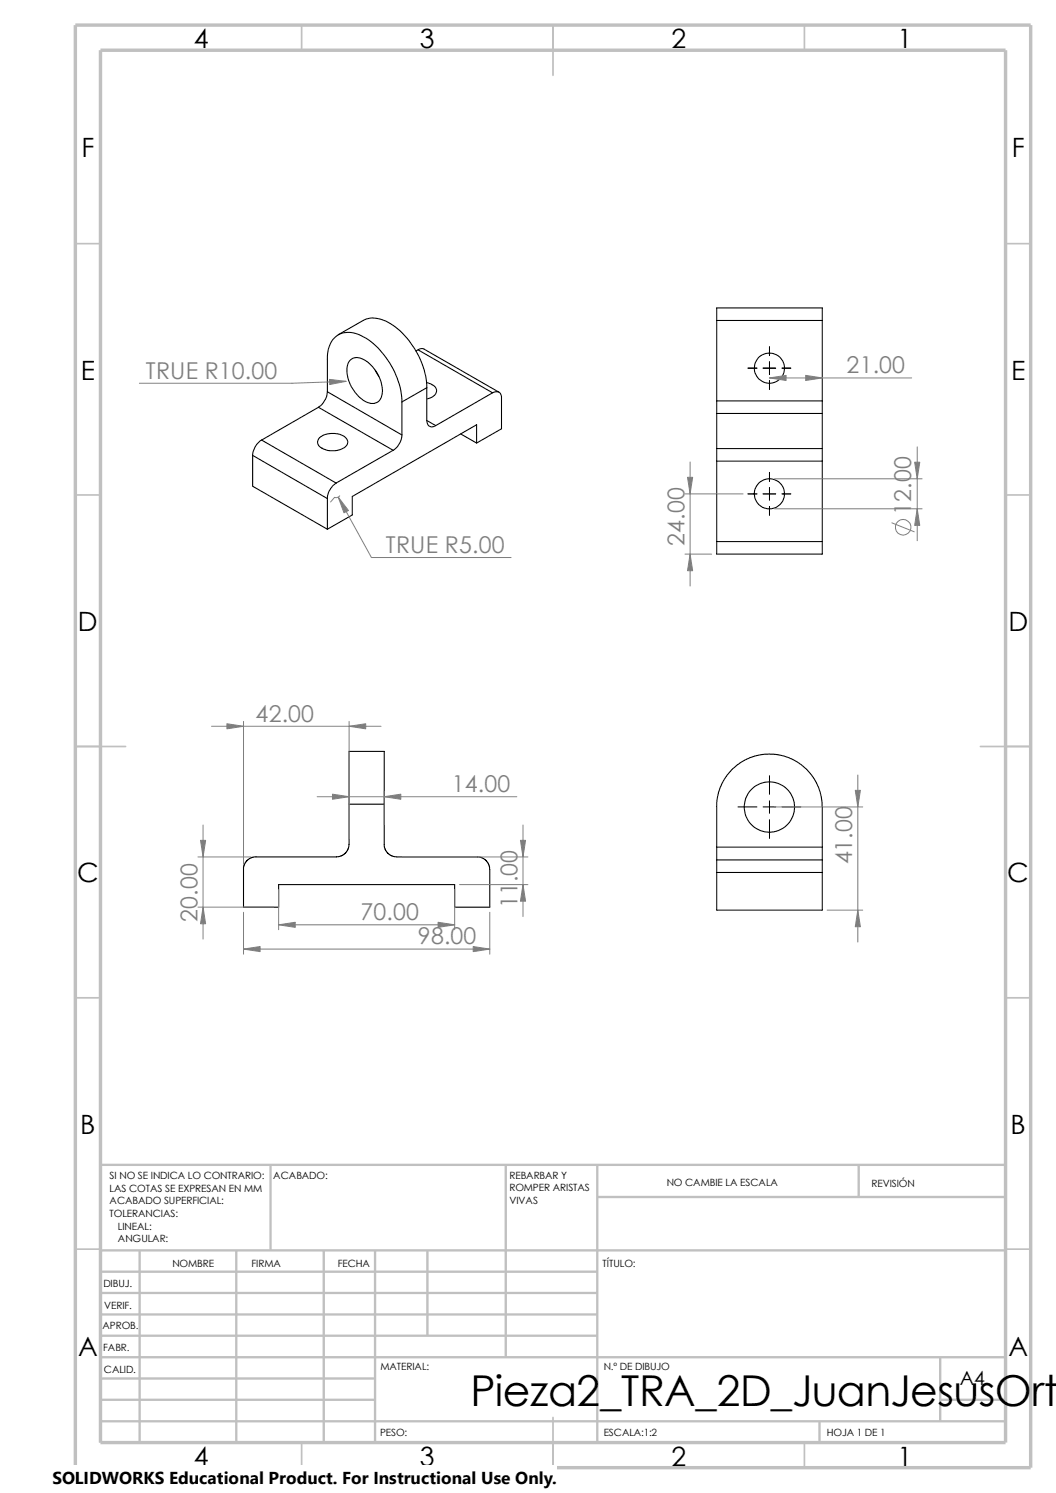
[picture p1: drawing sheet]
<svg xmlns="http://www.w3.org/2000/svg" width="210mm" height="297mm" viewBox="0 0 210 297" stroke-linecap="round" stroke-linejoin="round" font-family="sans-serif">
<g fill="none" stroke="#c0c0c0" stroke-width=".34">
<path d="M60 5v5M110 5v10M160 5v5M15 48.5h5M200 48.5h5M15 98.5h5M200 98.5h5M15 148.5h10M195 148.5h10M15 198.5h5M200 198.5h5M15 248.5h5"/>
<path d="M200 248.5h5M60 287v5M110 282v10M160 287v5"/>
</g>
<g fill="none" stroke="#c0c0c0" stroke-width=".47">
<path d="M53.8 231.7v17.1M100.6 231.7v38.3M118.8 238.1h81.2M118.8 231.7v55.3M170.8 231.7v6.4M200 231.7h-180v55.3M20 248.8h180M20 257.2h98.8M20 253h98.8M27.8 248.8v38.2M47 248.8v38.2M64.4 248.8v38.2"/>
<path d="M74.6 248.8v38.2M85 248.8v16.9M20 261.5h98.8M20 278.5h54.6M20 265.7h98.8M20 270h180M20 274.2h54.6M187 278.5h13M187 270v12.7M20 282.7h180M163 282.7v4.3"/>
</g>
<path d="M15 5h190v287h-190zM20 10h180v277h-180z" fill="none" stroke="#c0c0c0" stroke-width=".68" stroke-linecap="butt"/>
<g fill="none" stroke="#000" stroke-width=".21">
<path d="M65.1 77.9a4.3 4.3 0 0 1-1.8 3.1M65.1 77.9v-6.5a4.8 4.8 0 0 1 3.2-5.2 6.8 6.8 0 0 1 5.4 1.7 16.4 16.4 0 0 1 6.2 12.1M65.1 77.9l14.8 8.6M67.3 66.6l4.9-2.8a5.7 5.7 0 0 1 6 .9 16.6 16.6 0 0 1 6.7 12.4M69.7 71.6a2.63 2.63 0 0 1 3.5 .5 7.5 7.5 0 0 1 2.8 6.3 2.01 2.01 0 0 1-3.1 1.6 7.1 7.1 0 0 1-3.7-7.7zM74.6 73.7l.8 1.2M75 74.3h.1M79.9 80v6.5M83.1 69.6l.7-.3 .6 .2 14.8 8.5M83.1 69.6l14.9 8.5M83.1 69.6l-.4 .2M84.8 76.1a2.08 2.08 0 0 1 2 1.7 2.18 2.18 0 0 1-1.9 1.6"/>
<path d="M84.9 77.1v6.6M84.9 77.1l-5 2.9M98 78.1l-11.3 6.6M98 78.1a1.08 1.08 0 0 1 1.2-.1 1.08 1.08 0 0 1 .5 1.2v6.1l-4.9 2.8M142.5 63.8v16M142.5 79.8h21M142.5 63.8h21M142.5 79.8v2.5M163.5 79.8v2.5M163.5 63.8v-2.5h-21v2.5M163.5 63.8v16M50.2 90.6l14.9 8.6"/>
<path d="M50.2 90.6v6.1l14.9 8.6M52 87.5a3.8 3.8 0 0 0-1.8 3.1M52 87.5l14.8 8.6M63.3 81l14.9 8.6M63.3 81l-11.3 6.5M63.5 87.1a4.4 4.4 0 0 1 5.3 0 1.32 1.32 0 0 1 .2 1.4 1.32 1.32 0 0 1-1.1 .8 4 4 0 0 1-4.6-.8l-.1-.6zM65.1 99.2v6.1M66.8 96.1a4.1 4.1 0 0 0-1.7 3.1M78.2 89.6l-11.4 6.5M79.9 86.5a3.9 3.9 0 0 1-1.7 3.1M84.9 83.7l1.8 1M84.9 83.7a1.09 1.09 0 0 0 .5 1.1 1.09 1.09 0 0 0 1.3-.1"/>
<path d="M91.6 86.3l3.2 1.8M94.8 88.1v-3.6l-24.7 14.3v3.6l-5 2.9M142.5 82.3v6.9M142.5 91.7v16M142.5 91.7h21M142.5 89.2v2.5M142.5 82.3h21M142.5 89.2h21M163.5 89.2v2.5M163.5 82.3v6.9M163.5 91.7v16M142.5 107.7h21"/>
<path d="M163.5 107.7v2.5h-21v-2.5M69.4 160v-10.5h7v10.5M69.4 160v8.4l-.5 1.1-.7 .6-1.3 .4h-16M69.4 160h7M76.4 160v8.4l.3 .8 .5 .6 .8 .5 .9 .2h16.4l.8 .3 .8 .6 .5 1.1v8h-7v-4.5h-35v4.5h-7l.1-8.2 .7-1.2 .8-.5 .9-.2M142.5 160.5l.4-2.8 .8-2 1-1.6 .7-.9 2.1-1.6 2.7-1.2 1.9-.4 2.2 .1 2.6 .6 1.6 .9 1.9 1.5 1.6 1.9 .8 1.6 .4 1.1 .3 1.9v8.9M142.5 173.6v7.5h21v-7.5M142.5 160.5v8M142.5 173.6h21M142.5 171.1h21M142.5 168.5h21M142.5 171.1v2.5"/>
<path d="M142.5 168.5v2.6M163.5 171.1v2.5M163.5 168.5v2.6"/>
<circle cx="153" cy="73.2" r="3"/>
<circle cx="153" cy="98.2" r="2.99"/>
<circle cx="153" cy="160.5" r="5"/>
</g>
<g fill="none" stroke="#808080" stroke-width=".2">
<path d="M68.8 75.9l-10.7 .3h-30.4M153 75.2h28.3M67.3 98.9l6.6 12h27.7M67.6 98.6l-.4 .3h-.7l-.8 1M136.2 98.3h11.6M137.2 91.9v24.7M154 95.2h29.4M182.4 88.9v18.7M136.2 110.2h5.3M154 101.2h29.4M177.4 104l4.4 1.8M42.1 144.5h33.7"/>
<path d="M48.4 143.5v28.5M63.1 158.5h39.7M69.4 143.5v23.5M76.4 157.5v6.5M170.6 154.2v33.2M39.4 170.5h10.5M40.4 164.1v22.7M55.4 177v8M79.9 170.5h25.1M90.4 177v8M91.4 176h13.6M104 164.1v18.2"/>
<path d="M154 160.5h17.6M39.4 180.5h15M48.4 181.5v8.3M48.4 188.8h49M55.4 184h35M97.4 181.5v8.3M164.5 181.1h7.1"/>
<circle cx="179.6" cy="104.9" r="1.56"/>
</g>
<g fill="#808080" stroke="#808080" stroke-width=".2">
<path d="M65.5 75.5l3.3 .4-3.2 .6z"/>
<path d="M67.3 98.9l2 2.7-.9 .4z"/>
<path d="M40.4 180.5l.5 3.3h-1z"/>
<path d="M39.9 167.2h1l-.5 3.3z"/>
<path d="M45.1 144l3.3 .5-3.3 .5z"/>
<path d="M69.4 144.5l3.3-.5v1z"/>
<path d="M55.4 184l3.3-.5v1z"/>
<path d="M87.1 183.5l3.3 .5-3.3 .5z"/>
<path d="M48.4 188.8l3.3-.5v1z"/>
<path d="M94.1 188.3l3.3 .5-3.3 .5z"/>
<path d="M103.5 167.2h1l-.5 3.3z"/>
<path d="M104 176l.5 3.3h-1z"/>
<path d="M66.1 158l3.3 .5-3.3 .5z"/>
<path d="M76.4 158.5l3.3-.5v1z"/>
<path d="M182.4 101.2l.5 3.3h-1z"/>
<path d="M181.9 91.9h1l-.5 3.3z"/>
<path d="M137.2 110.2l.6 3.3h-1.1z"/>
<path d="M136.7 95h1.1l-.6 3.3z"/>
<path d="M153 75.2l3.3-.5v1z"/>
<path d="M160.2 74.7l3.3 .5-3.3 .5z"/>
<path d="M170.1 157.2h1l-.5 3.3z"/>
<path d="M170.6 181.1l.5 3.3h-1z"/>
</g>
<g fill="none" stroke="#000" stroke-width=".2">
<path d="M148.8 73.2h1.7M151.8 73.2h2.5M153 69v1.7M153 72v2.5M153 75.7v1.8M155.5 73.2h1.8M148.8 98.3h1.7M151.8 98.3h2.5M153 94v1.8M153 97v2.5M155.5 98.3h1.8M153 100.8v1.7"/>
<path d="M153 154.3v3.7M153 159.3v2.5M146.8 160.5h3.7M151.8 160.5h2.5M153 163.1v3.7M155.5 160.5h3.8"/>
</g>
<path d="M10.4 291.5h100.4v5.5h-100.4z" fill="#fff"/>
<text font-size="8.5" x="93.6" y="279.7">Pieza2_TRA_2D_JuanJesusOrti</text>
<g font-size="5.3">
<text x="38.5" y="9.6">4</text>
<text x="83.5" y="9.6">3</text>
<text x="133.5" y="9.6">2</text>
<text x="178.5" y="9.6">1</text>
<text x="16.2" y="31.3">F</text>
<text x="201.2" y="31.3">F</text>
<text x="16" y="75.6">E</text>
<text x="201.1" y="75.6">E</text>
<text x="15.5" y="125.6">D</text>
<text x="200.6" y="125.6">D</text>
<text x="15.3" y="175.6">C</text>
<text x="200.3" y="175.6">C</text>
<text x="16" y="225.6">B</text>
<text x="201" y="225.6">B</text>
<text x="15.5" y="269.8">A</text>
<text x="200.5" y="269.8">A</text>
<text x="38.5" y="291.6">4</text>
<text x="83.5" y="291.6">3</text>
<text x="133.5" y="291.6">2</text>
<text x="178.5" y="291.6">1</text>
</g>
<g font-size="4.6" fill="#808080">
<text x="29" y="75.3">TRUE R10.00</text>
<text x="168.4" y="74.3">21.00</text>
<text x="181.2" y="102.4" transform="rotate(-90 181.2 102.4)">12.00</text>
<text x="76.8" y="110">TRUE R5.00</text>
<text x="136.1" y="108.6" transform="rotate(-90 136.1 108.6)">24.00</text>
<text x="50.8" y="143.6">42.00</text>
<text x="89.8" y="157.6">14.00</text>
<text x="169.5" y="172" transform="rotate(-90 169.5 172)">41.00</text>
<text x="39.3" y="183.4" transform="rotate(-90 39.3 183.4)">20.00</text>
<text x="71.7" y="183">70.00</text>
<text x="102.9" y="180.7" transform="rotate(-90 102.9 180.7)">11.00</text>
<text x="83.1" y="187.9">98.00</text>
</g>
<text font-size="3.9" x="190.9" y="275.5">A4</text>
<text font-size="3.4" x="10.4" y="295.2">SOLIDWORKS Educational Product. For Instructional Use Only.</text>
<g font-size="2">
<text x="21.8" y="234.6">SI NO SE INDICA LO CONTRARIO:</text>
<text x="21.8" y="237.1">LAS COTAS SE EXPRESAN EN MM</text>
<text x="21.8" y="239.6">ACABADO SUPERFICIAL:</text>
<text x="54.4" y="234.6">ACABADO:</text>
<text x="101.3" y="239.5">VIVAS</text>
<text x="101.3" y="234.5">REBARBAR Y</text>
<text x="101.3" y="237">ROMPER ARISTAS</text>
<text x="132.6" y="236">NO CAMBIE LA ESCALA</text>
<text x="173.3" y="236.2">REVISIÓN</text>
<text x="21.8" y="242.1">TOLERANCIAS:</text>
<text x="23.5" y="244.6">LINEAL:</text>
<text x="23.5" y="247.1">ANGULAR:</text>
<text x="50" y="252">FIRMA</text>
<text x="67.2" y="252">FECHA</text>
<text x="119.8" y="252">TÍTULO:</text>
<text x="20.6" y="256.1">DIBUJ.</text>
<text x="34.3" y="252.1">NOMBRE</text>
<text x="20.7" y="260.4">VERIF.</text>
<text x="20.4" y="264.5">APROB.</text>
<text x="20.5" y="268.8">FABR.</text>
<text x="20.7" y="273.2">CALID.</text>
<text x="75.6" y="272.5">MATERIAL:</text>
<text x="120.1" y="272.5">N.º DE DIBUJO</text>
<text x="75.6" y="285.6">PESO:</text>
<text x="120.1" y="285.6">ESCALA:1:2</text>
<text x="164.5" y="285.6">HOJA 1 DE 1</text>
</g>
</svg>
